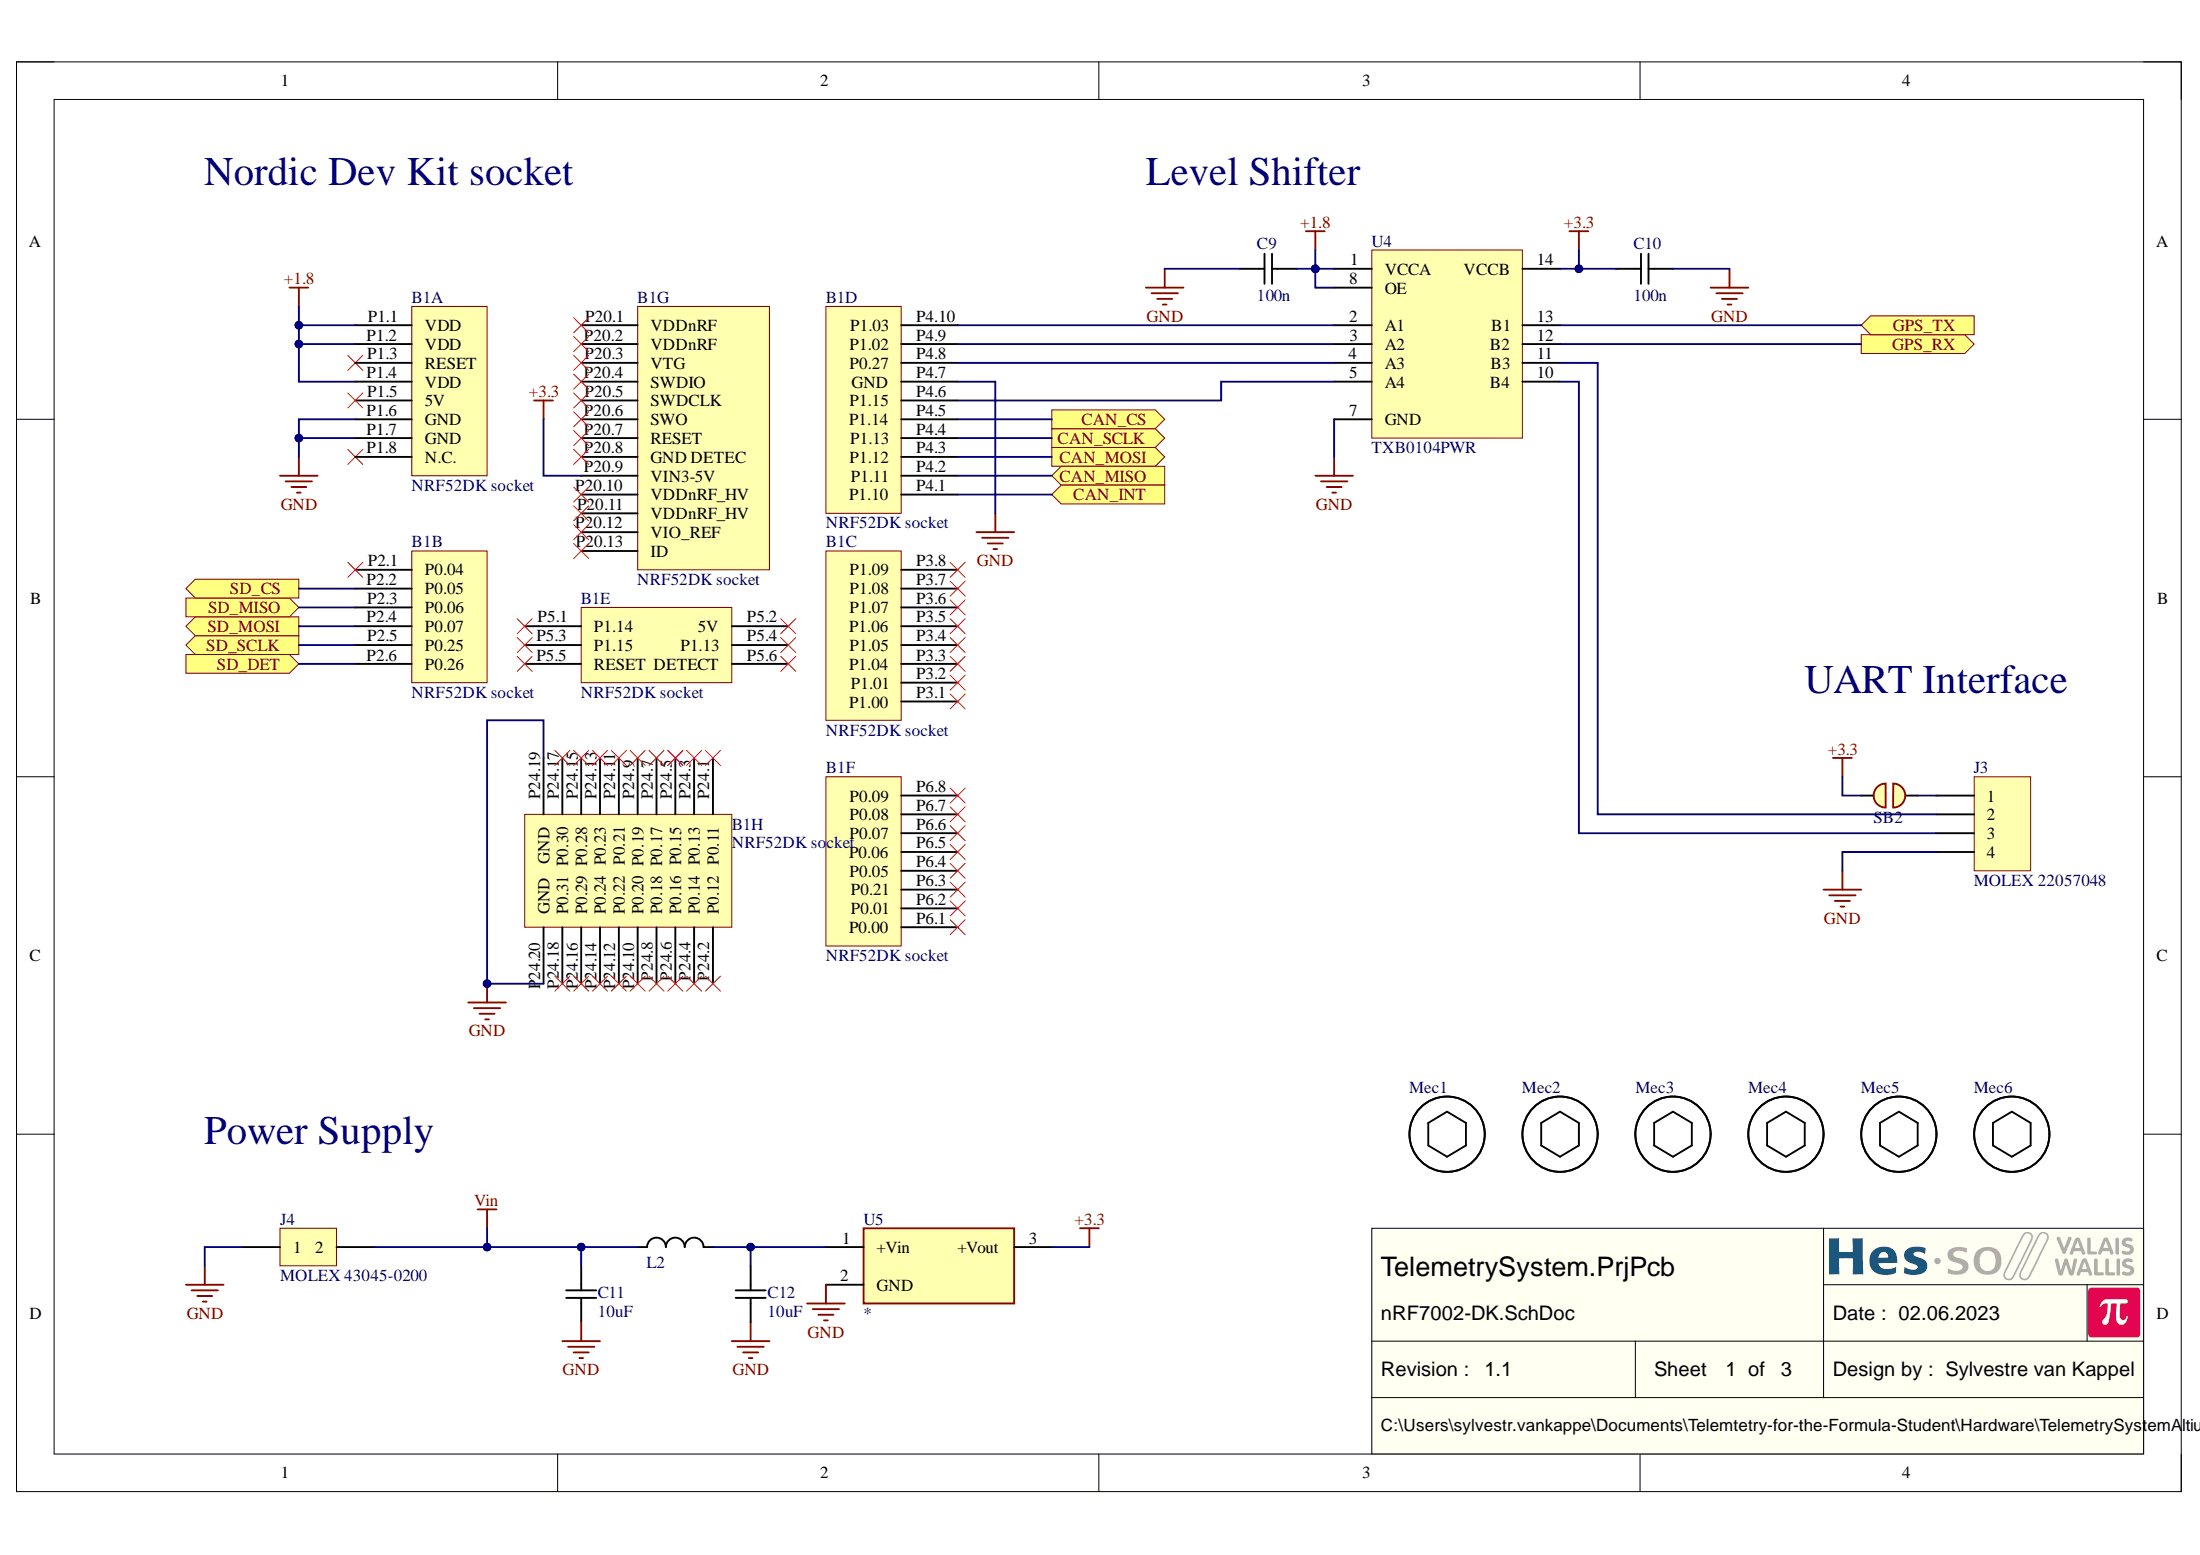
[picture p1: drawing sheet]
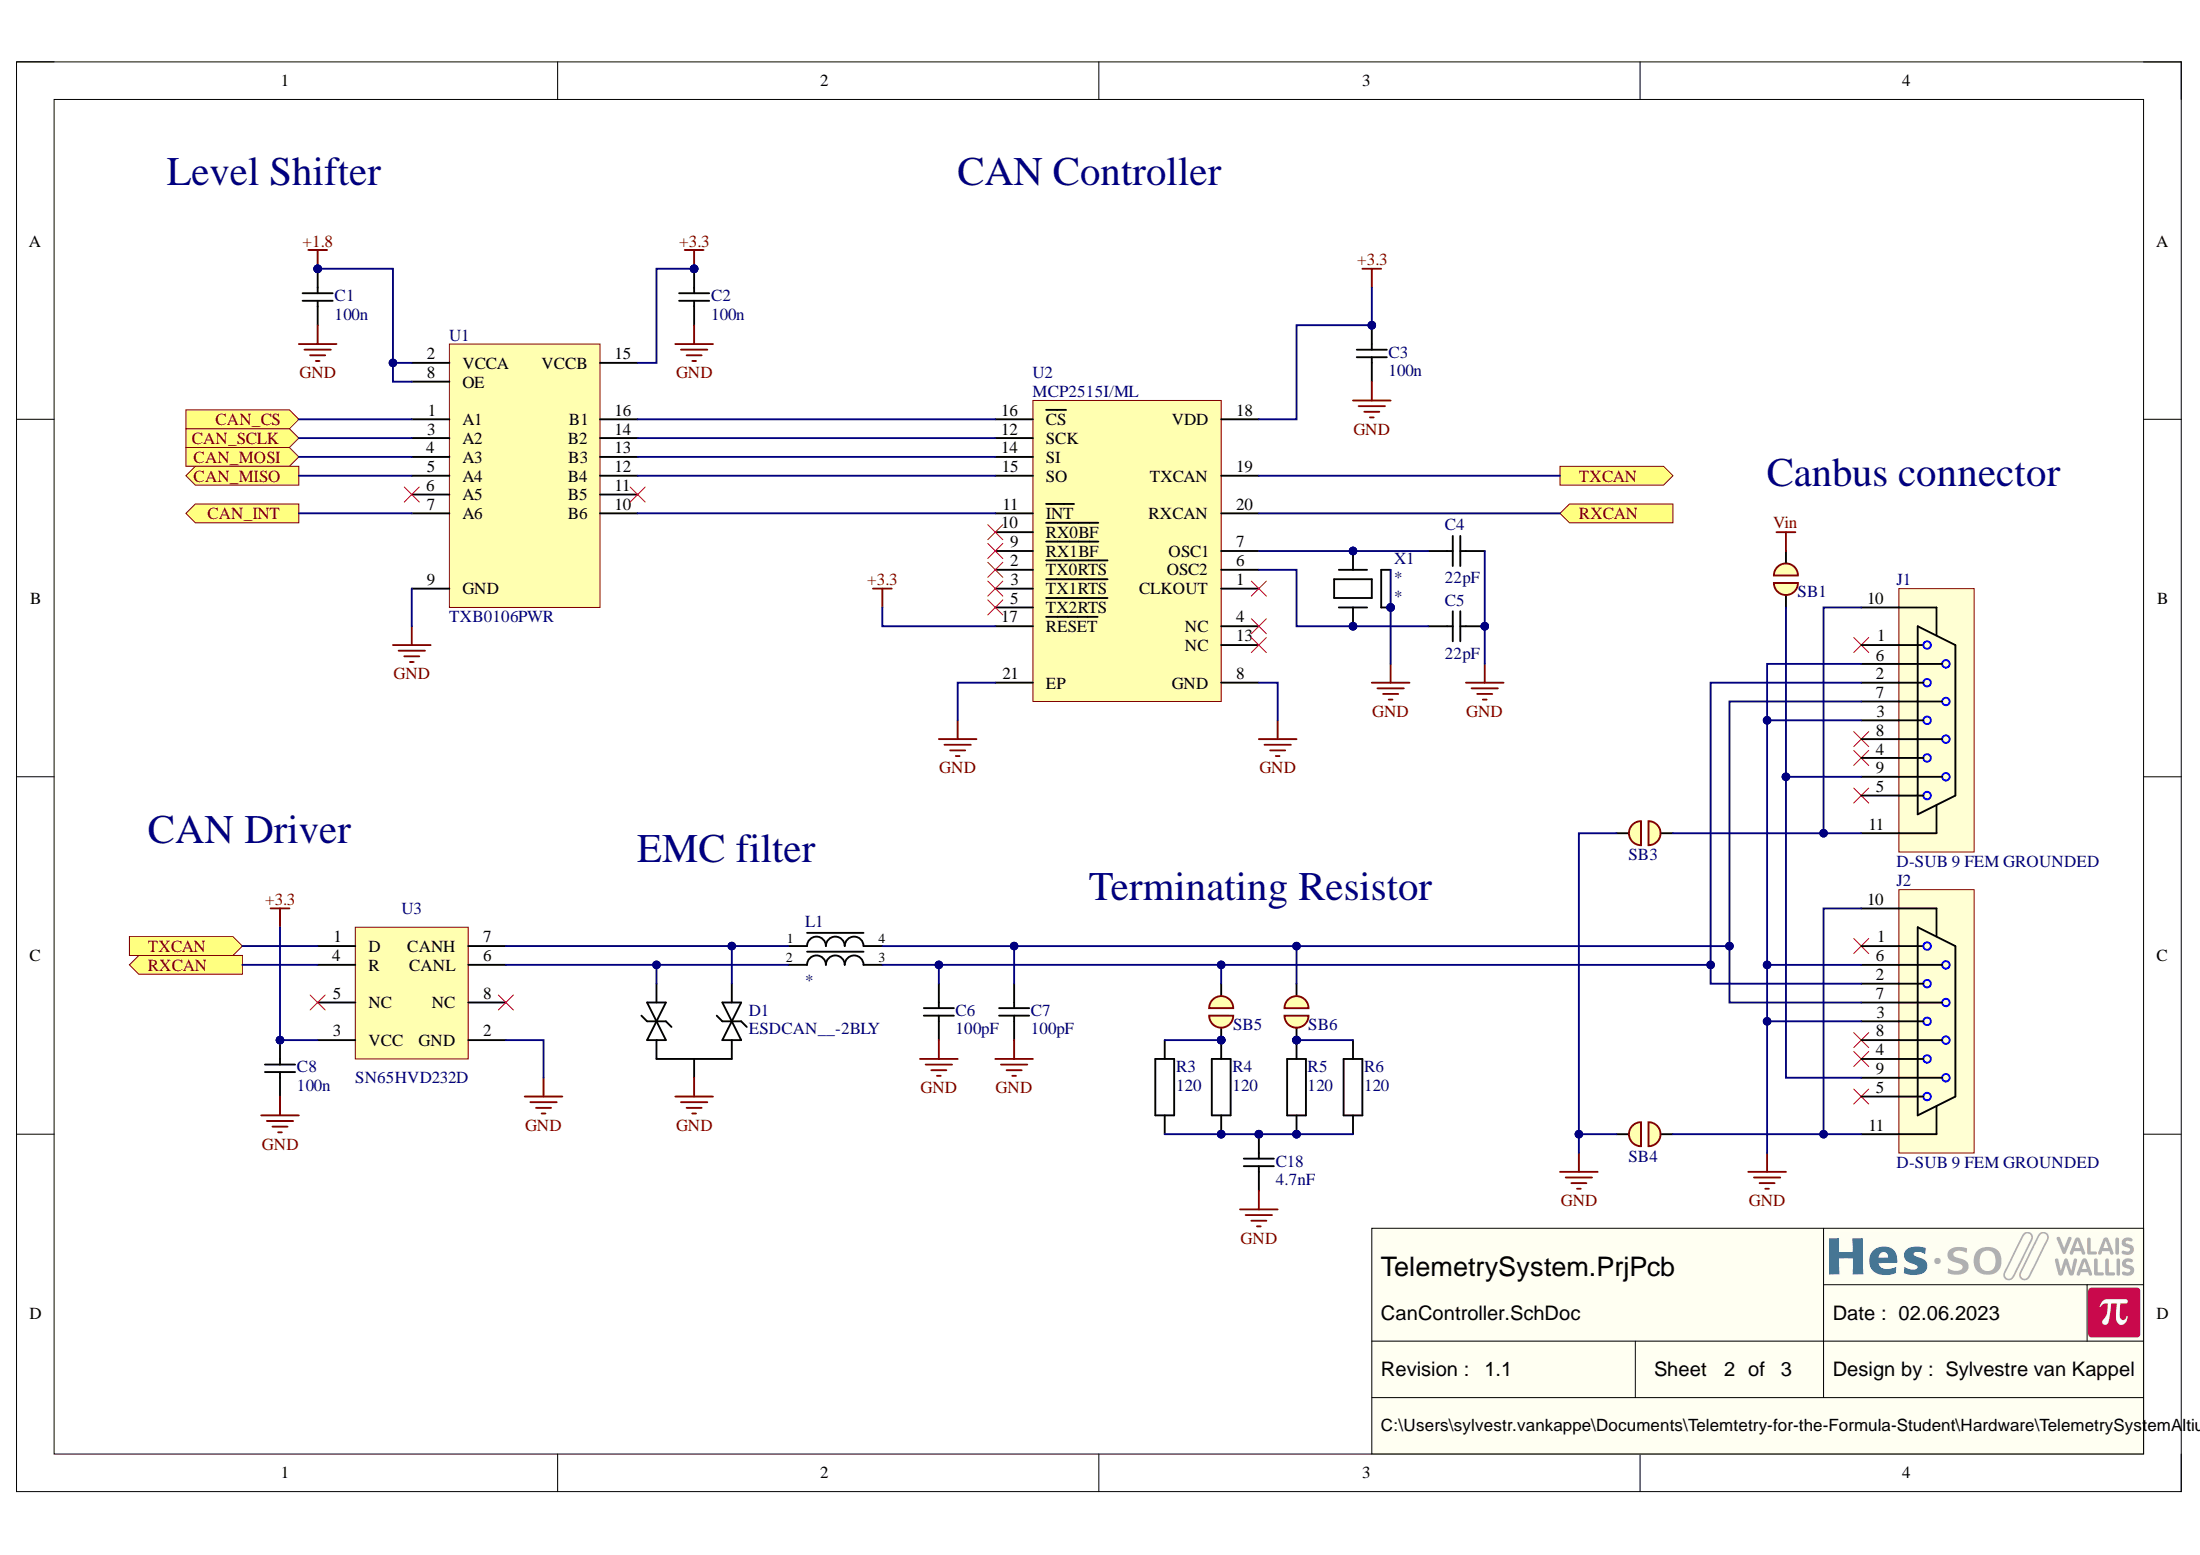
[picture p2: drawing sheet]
# Altium project TelemetrySystem.PrjPcb
SchematicRevision: 1.1; SchematicDesigner: Sylvestre van Kappel; SchematicDate: 02.06.2023; PcbRevision: 1.1; PcbDesigner: Sylvestre van Kappel; PcbDate: 09.06.2023
2 sheets, 43 parts. Net scope: flat (ports and power ports of the same name join across sheets).
Board file: TelemetryBoard.PcbDoc
Sheets:
  nRF7002-DK.SchDoc
  CanController.SchDoc

## Sheet nRF7002-DK.SchDoc
size A4; Date: Date; CompanyName: HESSO; Engineer: Name; Address1: Route du Rawyl 47; Address2: 1950 Sion; Address3: Switzerland; DocumentNumber: 3; SheetNumber: 1; SheetTotal: 3

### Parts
B1  NRF52DK socket  [nRF5340DK SOCKET]  (parts A,B,C,D,E,F,G,H of 8)
C9  100n  [CAPACITOR 1608 REFLOW]
C10  100n  [CAPACITOR 1608 REFLOW]
C11  10uF  [CAPACITOR 3216 REFLOW]
C12  10uF  [CAPACITOR 3216 REFLOW]
J3  MOLEX 22057048  [MOLEX 22057048]
J4  MOLEX 43045-0200  [MOLEX 43045-0200]
L2  *  [TCK141]  (value not drawn)
Mec1  (no value)  [Screw Hex Socket M3X5 Unconnected]
Mec2  (no value)  [Screw Hex Socket M3X5 Unconnected]
Mec3  (no value)  [Screw Hex Socket M3X5 Unconnected]
Mec4  (no value)  [Screw Hex Socket M3X5 Unconnected]
Mec5  (no value)  [Screw Hex Socket M3X5 Unconnected]
Mec6  (no value)  [Screw Hex Socket M3X5 Unconnected]
SB2  *  [Solder Bridge 1mm Unconnected]  (value not drawn)  (net tie, no BOM)
U4  TXB0104PWR  [TSSOP14 P0.65 C4.4x5.0 H1.1]
U5  *  [TRACO TSR 1]

### Ports
CAN_CS (out), CAN_INT (in), CAN_MISO (in), CAN_MOSI (out), CAN_SCLK (out), GPS_RX (out), GPS_TX (in), SD_CS (out), SD_DET (in), SD_MISO (in), SD_MOSI (out), SD_SCLK (out)

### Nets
+1.8: B1.P1.1(VDD) B1.P1.2(VDD) B1.P1.4(VDD) C9.1 U4.1(VCCA) U4.8(OE)
+3.3: B1.P20.9(VIN3-5V) C10.2 SB2.2 U4.14(VCCB) U5.3(+Vout)
GND: B1.P1.6(GND) B1.P1.7(GND) B1.P4.7(GND) B1.P24.19(GND) B1.P24.20(GND) C9.2 C10.1 C11.2 C12.2 J3.4 J4.1 U4.7(GND) U5.2(GND)
Vin: C11.1 J4.2 L2.1
NetB1_P2.2: B1.P2.2(P0.05) ; port SD_CS
NetB1_P2.3: B1.P2.3(P0.06) ; port SD_MISO
NetB1_P2.4: B1.P2.4(P0.07) ; port SD_MOSI
NetB1_P2.5: B1.P2.5(P0.25) ; port SD_SCLK
NetB1_P2.6: B1.P2.6(P0.26) ; port SD_DET
NetB1_P4.1: B1.P4.1(P1.10) ; port CAN_INT
NetB1_P4.2: B1.P4.2(P1.11) ; port CAN_MISO
NetB1_P4.3: B1.P4.3(P1.12) ; port CAN_MOSI
NetB1_P4.4: B1.P4.4(P1.13) ; port CAN_SCLK
NetB1_P4.5: B1.P4.5(P1.14) ; port CAN_CS
NetB1_P4.6: B1.P4.6(P1.15) U4.5(A4)
NetB1_P4.8: B1.P4.8(P0.27) U4.4(A3)
NetB1_P4.9: B1.P4.9(P1.02) U4.3(A2)
NetB1_P4.10: B1.P4.10(P1.03) U4.2(A1)
NetC12_1: C12.1 L2.2 U5.1(+Vin)
NetJ3_1: J3.1 SB2.1
NetJ3_2: J3.2 U4.11(B3)
NetJ3_3: J3.3 U4.10(B4)
NetU4_12: U4.12(B2) ; port GPS_RX
NetU4_13: U4.13(B1) ; port GPS_TX

Not connected (* = marked no-connect by the designer): B1 P1.3(RESET)* P1.5(5V)* P1.8(N.C.)* P2.1(P0.04)* P3.1(P1.00)* P3.2(P1.01)* P3.3(P1.04)* P3.4(P1.05)* P3.5(P1.06)* P3.6(P1.07)* P3.7(P1.08)* P3.8(P1.09)* P5.1(P1.14)* P5.2(5V)* P5.3(P1.15)* P5.4(P1.13)* P5.5(RESET)* P5.6(DETECT)* P6.1(P0.00)* P6.2(P0.01)* P6.3(P0.21)* P6.4(P0.05)* P6.5(P0.06)* P6.6(P0.07)* P6.7(P0.08)* P6.8(P0.09)* P20.1(VDDnRF)* P20.2(VDDnRF)* P20.3(VTG)* P20.4(SWDIO)* P20.5(SWDCLK)* P20.6(SWO)* P20.7(RESET)* P20.8(GND_DETEC)* P20.10(VDDnRF_HV)* P20.11(VDDnRF_HV)* P20.12(VIO_REF)* P20.13(ID)* P24.1(P0.11)* P24.2(P0.12)* P24.3(P0.13)* P24.4(P0.14)* P24.5(P0.15)* P24.6(P0.16)* P24.7(P0.17)* P24.8(P0.18)* P24.9(P0.19)* P24.10(P0.20)* P24.11(P0.21)* P24.12(P0.22)* P24.13(P0.23)* P24.14(P0.24)* P24.15(P0.28)* P24.16(P0.29)* P24.17(P0.30)* P24.18(P0.31)*

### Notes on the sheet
- Nordic Dev Kit socket
- Level Shifter
- UART Interface
- Power Supply

## Sheet CanController.SchDoc
size A4; CompanyName: HESSO; Address1: Route du Rawyl 47; Address2: 1950 Sion; Address3: Switzerland; DocumentNumber: 4; SheetNumber: 2; SheetTotal: 3; PageSetup: Record=PageOptions¦CenterHorizontal=True¦CenterVertical=True¦PrintScale=1.00¦XCorrection=1.00¦YCorrection=1.00¦PrintKind=1¦BorderSize=5000000¦LeftOffset=0¦BottomOffset=0¦Orientation=2¦PaperLength=1000¦PaperWidth=1000¦Scale=100¦PaperSource=15¦PrintQuality=1200¦MediaType=1¦DitherType=10¦PrintScaleMode=1¦PaperKind=A4¦PaperIndex=9

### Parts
C1  100n  [CAPACITOR 1608 REFLOW]
C2  100n  [CAPACITOR 1608 REFLOW]
C3  100n  [CAPACITOR 1608 REFLOW]
C4  22pF  [CAPACITOR 1608 REFLOW]
C5  22pF  [CAPACITOR 1608 REFLOW]
C6  100pF  [CAPACITOR 1608 REFLOW]
C7  100pF  [CAPACITOR 1608 REFLOW]
C8  100n  [CAPACITOR 1608 REFLOW]
C18  4.7nF  [CAPACITOR 1608 REFLOW]
D1  ESDCAN__-2BLY  [SOT23 P0.95 C1.6x3.0 H1.3]
J1  D-SUB 9 FEM GROUNDED  [D-SUB 9 FEM Amphenol LD09S13A4GX00LF]
J2  D-SUB 9 FEM GROUNDED  [D-SUB 9 FEM Amphenol LD09S13A4GX00LF]
L1  *  [L CM 2X B82793C EPCOS]
R3  120  [RESISTOR 1608 REFLOW]
R4  120  [RESISTOR 1608 REFLOW]
R5  120  [RESISTOR 1608 REFLOW]
R6  120  [RESISTOR 1608 REFLOW]
SB1  *  [Solder Bridge 1mm Unconnected]  (value not drawn)  (net tie, no BOM)
SB3  *  [Solder Bridge 1mm Unconnected]  (value not drawn)  (net tie, no BOM)
SB4  *  [Solder Bridge 1mm Unconnected]  (value not drawn)  (net tie, no BOM)
SB5  *  [Solder Bridge 1mm Unconnected]  (value not drawn)  (net tie, no BOM)
SB6  *  [Solder Bridge 1mm Unconnected]  (value not drawn)  (net tie, no BOM)
U1  TXB0106PWR  [TSSOP16 P0.65 C5.0x4.5 H1.1]
U2  MCP2515I/ML  [QFN20 P0.5 T2.05x2.05 C4.0x4.0 H0.85]
U3  SN65HVD232D  [SO8 P1.27 C4.0X5.0 H1.75]
X1  *  [CRYSTAL C3.2x2.5 Kyocera CX3225SB]

### Ports
CAN_CS (in), CAN_INT (out), CAN_MISO (out), CAN_MOSI (in), CAN_SCLK (in), RXCAN (in), RXCAN (out), TXCAN (in), TXCAN (out)

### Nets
+1.8: C1.2 U1.2(VCCA) U1.8(OE)
+3.3: C2.2 C3.2 C8.2 U1.15(VCCB) U2.17(~{RESET}) U2.18(VDD) U3.3(VCC)
GND: C1.1 C2.1 C3.1 C4.1 C5.1 C6.1 C7.1 C8.1 C18.1 D1.3(COM) J1.3 J1.6 J2.3 J2.6 SB3.1 SB4.1 U1.9(GND) U2.8(GND) U2.21(EP) U3.2(GND) X1.2 X1.4
Vin: SB1.1
NetB1_P4.1: U1.7(A6) ; port CAN_INT
NetB1_P4.2: U1.5(A4) ; port CAN_MISO
NetB1_P4.3: U1.4(A3) ; port CAN_MOSI
NetB1_P4.4: U1.3(A2) ; port CAN_SCLK
NetB1_P4.5: U1.1(A1) ; port CAN_CS
NetC4_2: C4.2 U2.7(OSC1) X1.3
NetC5_2: C5.2 U2.6(OSC2) X1.1
NetC6_2: C6.2 J1.2 J2.2 L1.3 SB5.2
NetC7_2: C7.2 J1.7 J2.7 L1.4 SB6.2
NetC18_2: C18.2 R3.1 R4.1 R5.1 R6.1
NetD1_1: D1.1(A1) L1.1 U3.7(CANH)
NetD1_2: D1.2(C2) L1.2 U3.6(CANL)
NetJ1_9: J1.9 J2.9 SB1.2
NetJ1_10: J1.10 J1.11 SB3.2
NetJ2_10: J2.10 J2.11 SB4.2
NetR3_2: R3.2 R4.2 SB5.1
NetR5_2: R5.2 R6.2 SB6.1
NetU1_10: U1.10(B6) U2.11(~{INT})
NetU1_12: U1.12(B4) U2.15(SO)
NetU1_13: U1.13(B3) U2.14(SI)
NetU1_14: U1.14(B2) U2.12(SCK)
NetU1_16: U1.16(B1) U2.16(~{CS})
NetU2_19: U2.19(TXCAN) U3.1(D) ; port TXCAN
NetU2_20: U2.20(RXCAN) U3.4(R) ; port RXCAN

Not connected (* = marked no-connect by the designer): J1 1* 4* 5* 8*; J2 1* 4* 5* 8*; U1 6(A5)* 11(B5)*; U2 1(CLKOUT)* 2(~{TX0RTS})* 3(~{TX1RTS})* 4(NC)* 5(~{TX2RTS})* 9(~{RX1BF})* 10(~{RX0BF})* 13(NC)*; U3 5(NC)* 8(NC)*

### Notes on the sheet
- Level Shifter
- CAN Controller
- Canbus connector
- CAN Driver
- EMC filter
- Terminating Resistor

## Nets that join several sheets
+1.8: nRF7002-DK (6 pins), CanController (C1.2 U1.2 U1.8)
+3.3: nRF7002-DK (5 pins), CanController (7 pins)
GND: nRF7002-DK (13 pins), CanController (22 pins)
Vin: nRF7002-DK (C11.1 J4.2 L2.1), CanController (SB1.1)
NetB1_P4.1: nRF7002-DK (B1.P4.1), CanController (U1.7)
NetB1_P4.2: nRF7002-DK (B1.P4.2), CanController (U1.5)
NetB1_P4.3: nRF7002-DK (B1.P4.3), CanController (U1.4)
NetB1_P4.4: nRF7002-DK (B1.P4.4), CanController (U1.3)
NetB1_P4.5: nRF7002-DK (B1.P4.5), CanController (U1.1)
